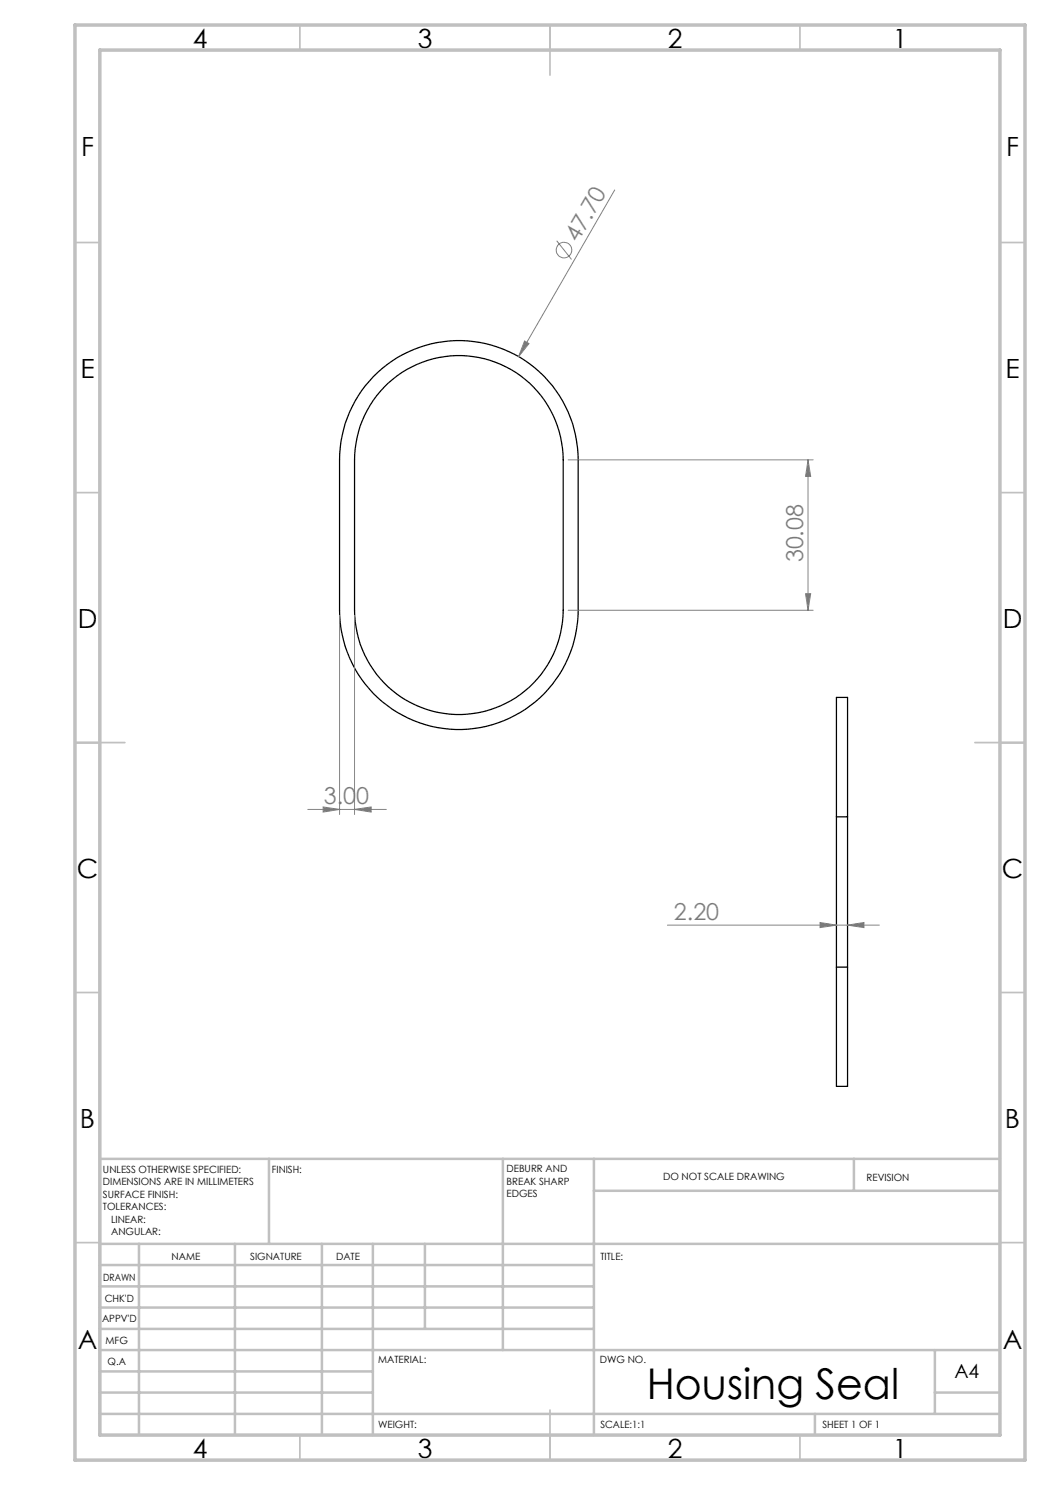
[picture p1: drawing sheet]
<svg xmlns="http://www.w3.org/2000/svg" width="210mm" height="297mm" viewBox="0 0 210 297" stroke-linecap="round" stroke-linejoin="round" font-family="sans-serif">
<path d="M74.7 75.3a23.9 23.9 0 0 1 26.1-5.4 23.9 23.9 0 0 1 14.8 22.1v30.1a23.9 23.9 0 0 1-23.8 23.8 23.9 23.9 0 0 1-23.9-23.8v-30.1a24.2 24.2 0 0 1 6.8-16.7zM76.8 77.4a20.9 20.9 0 0 1 22.8-4.7 20.9 20.9 0 0 1 13 19.3v30.1a20.9 20.9 0 0 1-20.8 20.8 20.9 20.9 0 0 1-20.9-20.8v-30.1a21 21 0 0 1 5.9-14.6zM167.3 163.4v-23.9h2.2v23.9M167.3 163.4h2.2M167.3 163.4v30M169.5 163.4v30M167.3 193.4v23.9h2.2v-23.9M167.3 193.4h2.2" fill="none" stroke="#000" stroke-width=".25"/>
<g fill="none" stroke="#808080" stroke-width=".2">
<path d="M122.9 38l-19.2 33.3M111.3 48.2l3 3.7M104.9 68.2l.9 .5-2.1 2.6zM113.6 92h49M161.6 92l.5 3.3h-1zM161.6 92v30.1M161.1 118.7h1l-.5 3.4zM67.9 123v39.9M70.9 123v39.9M113.6 122.1h49M61.6 161.9h15.7M64.6 161.4l3.3 .5-3.3 .5z"/>
<path d="M70.9 161.9l3.3-.5v1zM133.5 185h42.4M164 184.5l3.3 .5-3.3 .5zM169.5 185l3.3-.5v1z"/>
<circle cx="112.8" cy="50" r="1.57"/>
</g>
<g fill="none" stroke="#c0c0c0" stroke-width=".35">
<path d="M60 5v5M110 5v10M160 5v5M15 48.5h5M200 48.5h5M15 98.5h5M200 98.5h5M15 148.5h10M195 148.5h10M15 198.5h5M200 198.5h5M15 248.5h5"/>
<path d="M200 248.5h5M60 287v5M110 282v10M160 287v5"/>
</g>
<g fill="none" stroke="#c0c0c0" stroke-width=".5">
<path d="M53.8 231.8v17M100.6 231.8v38.2M118.8 231.8v55.2M118.8 238.2h81.2M170.8 231.8v6.4M200 231.8h-180v55.2M20 248.8h180M20 257.3h98.8M20 253h98.8M27.8 248.8v38.2M47 248.8v38.2M64.4 248.8v38.2"/>
<path d="M74.6 248.8v38.2M85 248.8v17M20 265.8h98.8M20 261.5h98.8M20 278.5h54.6M20 274.3h54.6M20 270h180M187 278.5h13M187 270v12.8M20 282.8h180M163 282.8v4.2"/>
</g>
<path d="M15 5h190v287h-190zM20 10h180v277h-180z" fill="none" stroke="#c0c0c0" stroke-width=".7"/>
<g fill="#808080">
<path d="M169.5 185l3.3-.5v1zM164 184.5l3.3 .5-3.3 .5z"/>
<path d="M70.9 161.9l3.3-.5v1zM64.6 161.4l3.3 .5-3.3 .5zM104.9 68.2l.9 .5-2.1 2.6z"/>
<path d="M161.1 118.7h1l-.5 3.4zM161.6 92l.5 3.3h-1z"/>
</g>
<text font-size="8.5" x="129.4" y="279.7">Housing Seal</text>
<g font-size="5.3">
<text x="38.5" y="9.5">4</text>
<text x="83.5" y="9.5">3</text>
<text x="133.6" y="9.5">2</text>
<text x="178.6" y="9.5">1</text>
<text x="16.2" y="31.3">F</text>
<text x="201.2" y="31.3">F</text>
<text x="16.1" y="75.5">E</text>
<text x="201.1" y="75.5">E</text>
<text x="15.5" y="125.5">D</text>
<text x="200.5" y="125.5">D</text>
<text x="15.4" y="175.5">C</text>
<text x="200.4" y="175.5">C</text>
<text x="16" y="225.5">B</text>
<text x="201" y="225.5">B</text>
<text x="15.5" y="269.8">A</text>
<text x="200.5" y="269.8">A</text>
<text x="38.5" y="291.5">4</text>
<text x="83.5" y="291.5">3</text>
<text x="133.6" y="291.5">2</text>
<text x="178.6" y="291.5">1</text>
</g>
<g font-size="4.7" fill="#808080">
<text x="115.6" y="48.6" transform="rotate(-60 115.6 48.6)">47.70</text>
<text x="160.6" y="112.5" transform="rotate(-90 160.6 112.5)">30.08</text>
<text x="64.8" y="160.9">3.00</text>
<text x="134.8" y="184">2.20</text>
</g>
<text font-size="3.9" x="190.9" y="275.5">A4</text>
<g font-size="2">
<text x="20.6" y="234.6">UNLESS OTHERWISE SPECIFIED:</text>
<text x="20.6" y="237.1">DIMENSIONS ARE IN MILLIMETERS</text>
<text x="20.6" y="239.6">SURFACE FINISH:</text>
<text x="54.4" y="234.6">FINISH:</text>
<text x="101.3" y="234.5">DEBURR AND</text>
<text x="101.3" y="237">BREAK SHARP</text>
<text x="101.3" y="239.5">EDGES</text>
<text x="132.6" y="236">DO NOT SCALE DRAWING</text>
<text x="173.3" y="236.2">REVISION</text>
<text x="20.6" y="242.1">TOLERANCES:</text>
<text x="22.2" y="244.6">LINEAR:</text>
<text x="22.2" y="247.1">ANGULAR:</text>
<text x="34.3" y="252">NAME</text>
<text x="50" y="251.9">SIGNATURE</text>
<text x="67.2" y="251.9">DATE</text>
<text x="120.1" y="251.9">TITLE:</text>
<text x="20.6" y="256.1">DRAWN</text>
<text x="20.9" y="260.3">CHK'D</text>
<text x="20.4" y="264.4">APPV'D</text>
<text x="21.1" y="268.8">MFG</text>
<text x="21.5" y="273">Q.A</text>
<text x="75.6" y="272.5">MATERIAL:</text>
<text x="120" y="272.5">DWG NO.</text>
<text x="75.6" y="285.5">WEIGHT:</text>
<text x="120.1" y="285.6">SCALE:1:1</text>
<text x="164.5" y="285.6">SHEET 1 OF 1</text>
</g>
</svg>
